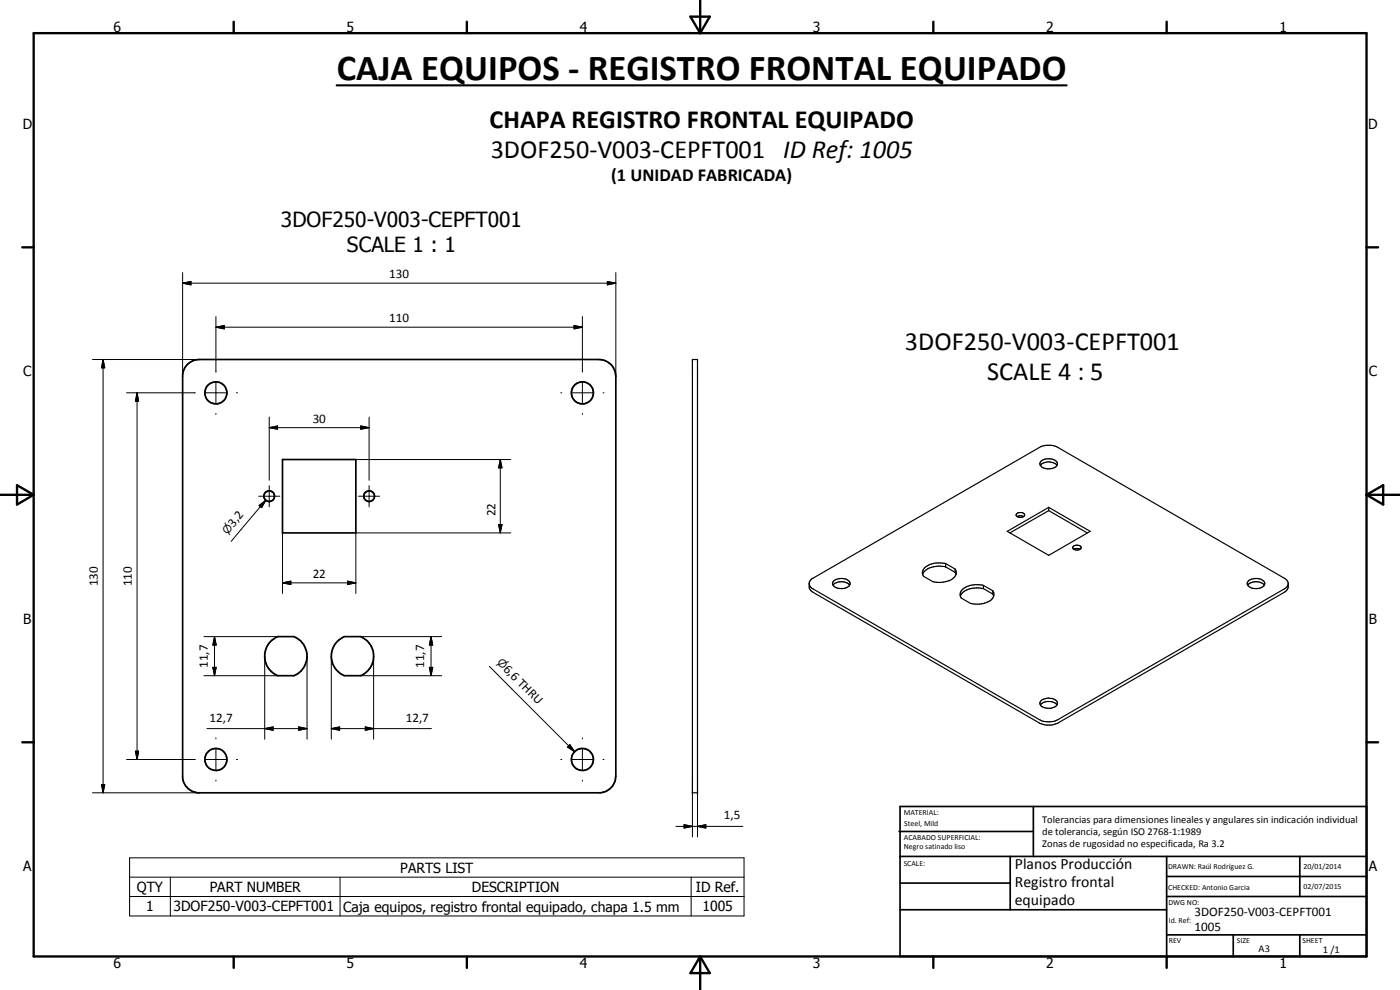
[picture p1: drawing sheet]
<svg xmlns="http://www.w3.org/2000/svg" width="420mm" height="297mm" viewBox="0 0 420 297" stroke-linecap="round" stroke-linejoin="round" font-family="sans-serif">
<g fill="none" stroke="#000" stroke-width=".51">
<path d="M56.1 109.5a5.2 5.2 0 0 1 3.7-1.6h120a5 5 0 0 1 5 5v120a5.1 5.1 0 0 1-4.5 5h-121a5.1 5.1 0 0 1-4.5-4.5v-121l.6-2zM84.8 137.9h22v22h-22zM269.8 249.5h40.3M270.1 242h140v45h-140zM270.1 257h140M303.2 257v16M310.1 242v15M350.1 257v30M390.1 257v12M270.1 265h33.1M270.1 273h80M350.1 269h60"/>
<path d="M350.1 263h60M350.1 280.5h60M370.1 280.5v6.5M390.1 280.5v6.5"/>
<circle cx="64.8" cy="117.9" r="3.3"/>
<circle cx="174.8" cy="117.9" r="3.3"/>
<circle cx="80.8" cy="148.8" r="1.61"/>
<circle cx="110.8" cy="148.9" r="1.6"/>
<circle cx="85.8" cy="196.9" r="6.3"/>
<circle cx="105.8" cy="196.9" r="6.4"/>
<circle cx="64.8" cy="227.9" r="3.3"/>
<circle cx="174.8" cy="227.9" r="3.3"/>
</g>
<g fill="none" stroke="#000" stroke-width=".35">
<path d="M207.8 107.9h1.5v130h-1.5zM312.2 139.7a3.5 3.5 0 0 1 5 0M312.4 138.4a3.7 3.7 0 0 1 4.9 .4 1.55 1.55 0 0 1-1.7 1.8 2.6 2.6 0 0 1-3.5-1.5zM302.3 159.4l12.4-7.2 12.5 7.2-12.5 7.2zM305.1 154.1l.7-.3h.8a.71 .71 0 0 1 .9 .6 .71 .71 0 0 1-.7 .8 1.3 1.3 0 0 1-1.8-.8zM305.3 155l.9-.3 1 .3M314.7 153.2l-11.6 6.7M314.7 152.2v1M314.7 153.2l11.6 6.7M242.9 175.2l.8 1.3 68.2 39.4a6.2 6.2 0 0 0 5.6 0l68.2-39.4 .9-1.3M243.4 173.9l68.5-39.6a6.1 6.1 0 0 1 4.5-.5l69.3 39.9 .5 .5a2.16 2.16 0 0 1 .4 1.9l-.4 1-.8 .6-67.9 39.2a6.2 6.2 0 0 1-4.9 .3l-68.6-39.5-.8-.6a2.39 2.39 0 0 1-.3-2.2zM250 175.6a3.6 3.6 0 0 1 5 0"/>
<path d="M250.1 174.4a3.3 3.3 0 0 1 5 .5 2.21 2.21 0 0 1-2.9 1.7 1.87 1.87 0 0 1-2.3-1.8zM283.8 169.1l2.8 1.6M283.8 169.1v1M283.8 170.1l2.8 1.6M283.8 169.1a6.3 6.3 0 0 0-6.8 2l-.1 1.2M283.8 170.1a6.6 6.6 0 0 0-6.8 1.9l-.1 .3M286.6 170.7a2.26 2.26 0 0 1-1.5 3.4 8.7 8.7 0 0 1-5.1 .4l-2.8-1.6-.3-.6M286.6 170.7v1M286.6 171.7l.3 .6M295.1 175.6a6.7 6.7 0 0 0-6.7 1.7 1.9 1.9 0 0 0 .1 2.2l2.8 1.6a6.6 6.6 0 0 0 6.7-1.7l.3-1.2-.4-1M295.1 176.6a7 7 0 0 0-6.6 1.6l-.3 .7M295.1 175.6v1"/>
<path d="M295.1 175.6l2.8 1.6M295.1 176.6l2.8 1.6M297.9 177.2v1M297.9 178.2l.3 .7M322.2 164.8l1-.3 1 .3M322.3 163.8a1.57 1.57 0 0 1 2.2 .5 1.44 1.44 0 0 1-2.6-.1zM374.4 175.6a3.6 3.6 0 0 1 5 0M374.6 174.4a3.3 3.3 0 0 1 4.9 .5 2.21 2.21 0 0 1-2.4 1.7 2.12 2.12 0 0 1-2.8-1.8zM312.2 211.5a3.4 3.4 0 0 1 3.5-.9l.9 .3 .6 .6M312.4 210.3a3.4 3.4 0 0 1 4.9 .5 2.27 2.27 0 0 1-2.9 1.7 1.94 1.94 0 0 1-2.3-1.8z"/>
</g>
<g fill="#000">
<circle cx="207.8" cy="237.9" r=".18"/>
<circle cx="209.3" cy="237.9" r=".18"/>
</g>
<g fill="none" stroke="#000" stroke-width=".71">
<path d="M10.1 9.9h400v277.1h-400zM70.1 6.5v3.4M140.1 6.5v3.4M207.2 5h5.8l-2.9 4.9zM210.1 0v9.9M280.1 6.5v3.4M350.1 6.5v3.4M6.7 74.2h3.4M410.1 74.2h3.5M.1 148.5h10M5.1 145.6l5 2.9-5 2.9zM410.1 148.5h10"/>
<path d="M410.1 148.5l5-2.9v5.8zM6.7 222.7h3.4M410.1 222.7h3.5M70.1 287v3.4M140.1 287v3.4M210.1 287v10M210.1 287l2.9 5h-5.8zM280.1 287v3.4M350.1 287v3.4"/>
</g>
<g fill="none" stroke="#000" stroke-width=".3">
<path d="M54.8 85l2.5-.5v1zM54.8 85h130M54.8 81.8v31.1M64.8 98.2l2.5-.5v1zM64.8 95v16.7M64.8 98.2h110M172.3 97.7l2.5 .5-2.5 .5zM174.8 95v16.7M182.3 84.5l2.5 .5-2.5 .5zM184.8 81.8v31.1M27.8 107.9h32M30.9 107.9l.5 2.5h-.9z"/>
<path d="M30.9 107.9v130M38 117.9h20.6M41.1 117.9l.5 2.5h-1zM41.1 117.9v110M61.6 117.9h6.4M64.8 114.7v6.3M70.9 117.9h.4M168.3 117.9h.3M171.6 117.9h6.4M174.8 114.7v6.3M181 117.9h.3M64.8 124v.3"/>
<path d="M80.8 128.3l2.5-.5v1zM80.8 125.1v19M80.8 128.3h30M106.8 137.9h46.5M108.3 127.8l2.5 .5-2.5 .5zM110.8 125.1v19M150.1 137.9l.6 2.5h-1.1zM150.1 137.9v22M174.8 124v.3M77.6 148.9h6.4M77.8 151.7l1.9-1.6-1.2 2.2zM79.7 150.1l-10.3 12.3"/>
<path d="M80.8 145.7v6.4M84.8 159.9v18.2M107.6 148.9h6.3M110.8 145.7v6.4M149.6 157.4h1.1l-.6 2.5zM153.3 159.9h-46.5v18.2M84.8 174.9l2.5-.5v1zM84.8 174.9h22M104.3 174.4l2.5 .5-2.5 .5zM61.2 191h22.1M64.4 191l.5 2.5h-1zM64.4 191v11.7"/>
<path d="M79.4 196.9v24.9M92.1 196.9v24.9M99.4 196.9v24.9M108.3 191h24.2M112.1 196.9v24.9M129.4 191l.5 2.5h-1zM129.4 191v11.7M146.9 199.9l25.6 25.7M61.2 202.7h22.1M62.1 218.6h30M63.9 200.2h1l-.5 2.5zM79.4 218.6l2.5-.5v1z"/>
<path d="M89.7 218.1l2.4 .5-2.4 .5zM99.4 218.6l2.5-.5v1zM99.4 218.6h30.1M108.3 202.7h24.2M109.6 218.1l2.5 .5-2.5 .5zM128.9 200.2h1l-.5 2.5zM27.8 237.9h32M30.5 235.4h.9l-.5 2.5zM38 227.9h20.6M40.6 225.4h1l-.5 2.5zM61.6 227.9h6.4M64.8 221.4v.3"/>
<path d="M64.8 224.7v6.4M64.8 234.1v.3M70.9 227.9h.4M168.3 227.9h.3M171 223.4l1.5 2.2-2.2-1.4zM171.6 227.9h6.4M174.8 221.4v.3M174.8 224.7v6.4M174.8 234.1v.3M181 227.9h.3M207.8 237.9v13.2M209.3 237.9v13.2"/>
<path d="M38.9 257.4h184.4v17.4h-184.4zM202.8 247.9h20.2M205.3 247.4l2.5 .5-2.5 .6zM209.3 247.9l2.5-.5v1.1zM38.9 263.2h184.4M38.9 269h184.4M51.1 263.2v11.6M102.1 263.2v11.6M207.4 263.2v11.6"/>
</g>
<path d="M101 25.6h219.1" fill="none" stroke="#000" stroke-width=".63"/>
<g fill="#000">
<path d="M54.8 85l2.5-.5v1zM64.8 98.2l2.5-.5v1zM172.3 97.7l2.5 .5-2.5 .5zM182.3 84.5l2.5 .5-2.5 .5zM30.9 107.9l.5 2.5h-.9zM41.1 117.9l.5 2.5h-1zM80.8 128.3l2.5-.5v1zM108.3 127.8l2.5 .5-2.5 .5zM77.8 151.7l1.9-1.6-1.2 2.2zM149.6 157.4h1.1l-.6 2.5zM150.1 137.9l.6 2.5h-1.1zM84.8 174.9l2.5-.5v1z"/>
<path d="M104.3 174.4l2.5 .5-2.5 .5zM64.4 191l.5 2.5h-1zM129.4 191l.5 2.5h-1zM63.9 200.2h1l-.5 2.5zM79.4 218.6l2.5-.5v1zM89.7 218.1l2.4 .5-2.4 .5zM99.4 218.6l2.5-.5v1zM109.6 218.1l2.5 .5-2.5 .5zM128.9 200.2h1l-.5 2.5zM30.5 235.4h.9l-.5 2.5zM40.6 225.4h1l-.5 2.5zM171 223.4l1.5 2.2-2.2-1.4z"/>
<path d="M205.3 247.4l2.5 .5-2.5 .6zM209.3 247.9l2.5-.5v1.1z"/>
</g>
<text font-size="11" x="101" y="24.1">CAJA EQUIPOS - REGISTRO FRONTAL EQUIPADO</text>
<g font-size="7.9">
<text x="146.9" y="38.3">CHAPA REGISTRO FRONTAL EQUIPADO</text>
<text x="147.3" y="47.3">3DOF250-V003-CEPFT001 ID Ref: 1005</text>
<text x="271.6" y="105.1">3DOF250-V003-CEPFT001</text>
<text x="296.2" y="114.1">SCALE 4 : 5</text>
</g>
<g font-size="6.3">
<text x="84.3" y="68.1">3DOF250-V003-CEPFT001</text>
<text x="104.1" y="75.6">SCALE 1 : 1</text>
</g>
<text font-size="5.5" x="183.4" y="54.4">(1 UNIDAD FABRICADA)</text>
<g font-size="4.7">
<text x="304.6" y="260.8">Planos Producción</text>
<text x="304.6" y="266.2">Registro frontal</text>
<text x="304.6" y="271.6">equipado</text>
</g>
<g font-size="4.2">
<text x="34" y="9.6">6</text>
<text x="104" y="9.6">5</text>
<text x="174" y="9.6">4</text>
<text x="244" y="9.6">3</text>
<text x="314" y="9.6">2</text>
<text x="384" y="9.6">1</text>
<text x="6.8" y="38.7">D</text>
<text x="410.6" y="38.7">D</text>
<text x="7" y="112.9">C</text>
<text x="410.8" y="112.9">C</text>
<text x="7" y="187.1">B</text>
<text x="410.8" y="187.1">B</text>
<text x="7" y="261.4">A</text>
<text x="120.1" y="261.9">PARTS LIST</text>
<text x="410.8" y="261.4">A</text>
<text x="41.1" y="267.7">QTY</text>
<text x="62.9" y="267.6">PART NUMBER</text>
<text x="141.6" y="267.7">DESCRIPTION</text>
<text x="208.8" y="267.7">ID Ref.</text>
<text x="43.9" y="273.4">1</text>
<text x="52.1" y="273.5">3DOF250-V003-CEPFT001</text>
<text x="102.9" y="273.5">Caja equipos, registro frontal equipado, chapa 1.5 mm</text>
<text x="210.8" y="273.5">1005</text>
<text x="34" y="290.4">6</text>
<text x="104" y="290.4">5</text>
<text x="174" y="290.4">4</text>
<text x="244" y="290.4">3</text>
<text x="314" y="290.4">2</text>
<text x="384" y="290.4">1</text>
</g>
<g font-size="3.9">
<text x="116.8" y="83.4">130</text>
<text x="116.8" y="96.6">110</text>
<text x="93.8" y="126.8">30</text>
<text x="148.7" y="154.9" transform="rotate(-90 148.7 154.9)">22</text>
<text x="70.1" y="158.3" transform="rotate(-50 70.1 158.3)">3,2</text>
<text x="93.8" y="173.4">22</text>
<text x="29.4" y="175.9" transform="rotate(-90 29.4 175.9)">130</text>
<text x="39.6" y="175.9" transform="rotate(-90 39.6 175.9)">110</text>
<text x="62.3" y="200.4" transform="rotate(-90 62.3 200.4)">11,7</text>
<text x="127.3" y="200.4" transform="rotate(-90 127.3 200.4)">11,7</text>
<text x="150.9" y="201" transform="rotate(45 150.9 201)">6,6 THRU</text>
<text x="62.9" y="216.6">12,7</text>
<text x="121.8" y="216.6">12,7</text>
<text x="217.2" y="245.9">1,5</text>
<text x="358.5" y="275">3DOF250-V003-CEPFT001</text>
<text x="358.5" y="279.4">1005</text>
</g>
<g font-size="3.3">
<text x="68.2" y="160.4" transform="rotate(-50 68.2 160.4)">⌀</text>
<text x="149" y="199" transform="rotate(45 149 199)">⌀</text>
</g>
<g font-size="3.1">
<text x="312.7" y="246.8">Tolerancias para dimensiones lineales y angulares sin indicación individual</text>
<text x="312.7" y="250.4">de tolerancia, según ISO 2768-1:1989</text>
<text x="312.7" y="254">Zonas de rugosidad no especificada, Ra 3.2</text>
<text x="377.7" y="285.6">A3</text>
<text x="397" y="285.9">1 /1</text>
</g>
<g font-size="2.4">
<text x="271.2" y="244.4">MATERIAL:</text>
<text x="271.3" y="252">ACABADO SUPERFICIAL:</text>
<text x="271.4" y="247.9">Steel, Mild</text>
<text x="271.3" y="254.6">Negro satinado liso</text>
<text x="271.2" y="259.7">SCALE:</text>
<text x="350.6" y="260.8">DRAWN: Raúl Rodríguez G.</text>
<text x="391.2" y="260.6">20/01/2014</text>
<text x="350.6" y="267">CHECKED: Antonio Garcia</text>
<text x="391.2" y="266.7">02/07/2015</text>
<text x="350.6" y="271.4">DWG NO:</text>
<text x="350.8" y="276.9">Id. Ref:</text>
<text x="350.8" y="282.8">REV</text>
<text x="371.2" y="282.9">SIZE</text>
<text x="390.9" y="282.9">SHEET</text>
</g>
</svg>
